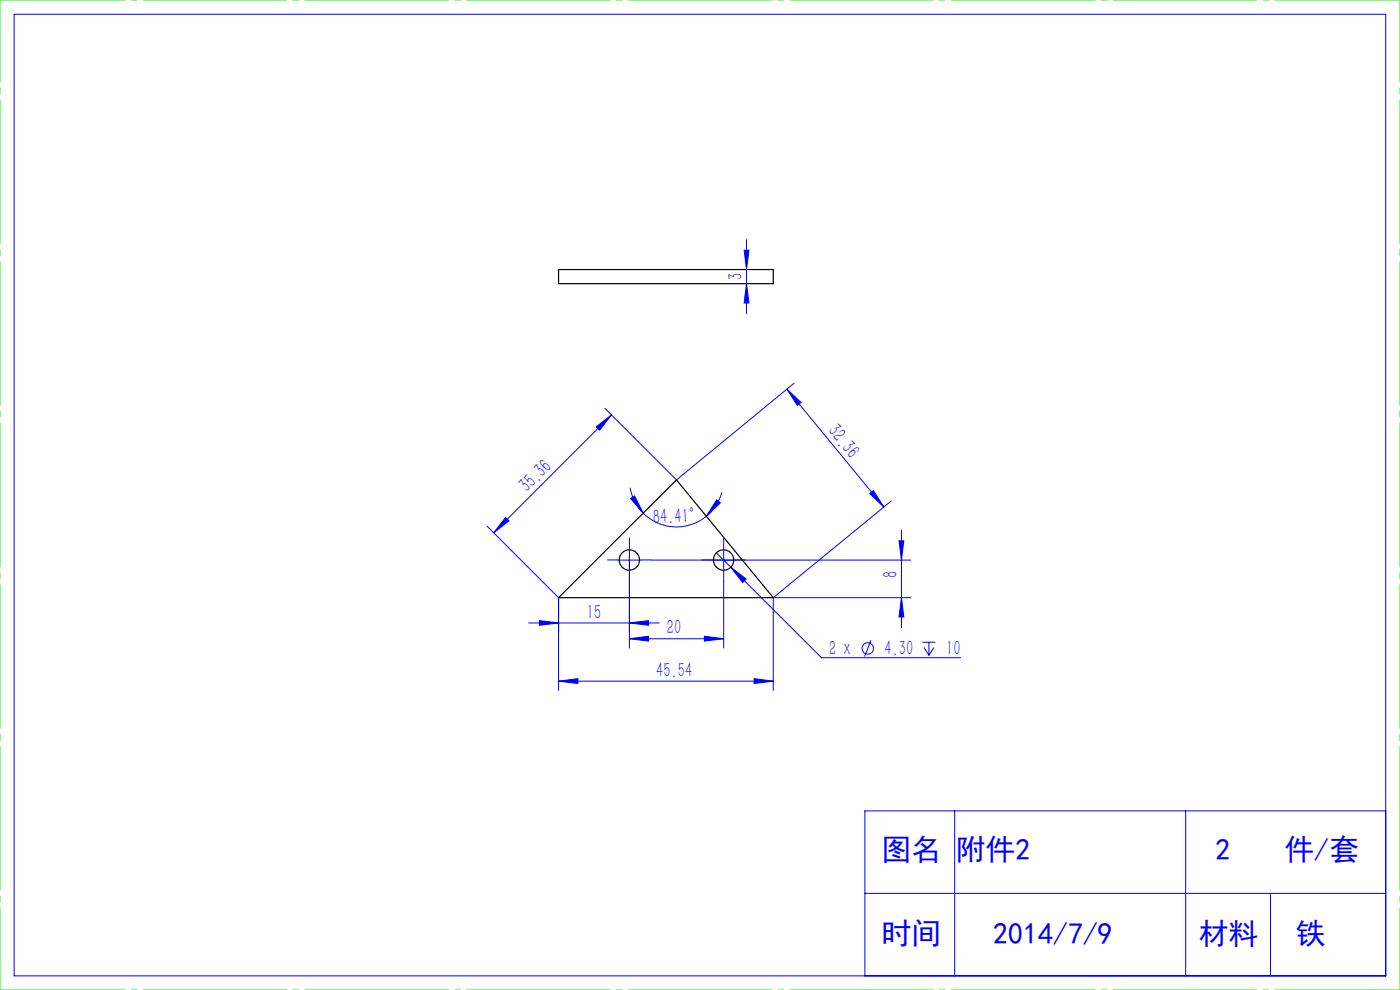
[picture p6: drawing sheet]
<svg xmlns="http://www.w3.org/2000/svg" width="297mm" height="210mm" viewBox="0 0 297 210" stroke-linecap="round" stroke-linejoin="round" font-family="sans-serif">
<g fill="none" stroke="#00f" stroke-width=".21">
<path d="M3 3h291v204h-291zM157.9 53.1h1l-.5 4.1zM158.4 50.8v15.7M158.4 60.2l.5 4.1h-1zM126.5 90.5l3.2-2.5-2.5 3.3zM129.7 88l-25 25M166.9 82.5l20.6 25.1M166.9 82.5l3 2.9-.7 .6zM168.5 81.3l-25 20.5-15.2-15.2M103.3 111.6l15.2 15.2v19.7M107.2 109.8l.8 .7-3.3 2.5zM131 118.8h5"/>
<path d="M133.5 116.3v21.2M133.7 103.5a10.5 10.5 0 0 0 2.8 5.4M133.8 105.8l.8-.6 1.9 3.7zM136.5 108.9a10 10 0 0 0 13.4 .6M138.1 118.8h55.1M152 117.3l3 3M152 106l.8 .7-2.9 2.8zM153.1 104.4a10 10 0 0 1-3.2 5.1M153.5 116.3v5M184.5 104.7l.8-.6 2.2 3.5zM189.1 106.3l-25.1 20.5M190.7 114.7h1l-.5 4.1z"/>
<path d="M191.2 112.5v20.6M112.1 132.1h27.8M114.4 131.6l4.1 .5-4.1 .5zM133.5 132.1l4.1-.5v1zM133.5 135.5l4.1-.5v1zM133.5 135.5h20M149.4 135l4.1 .5-4.1 .5zM153.5 123.4v14.1M155 120.3l3.3 2.5-.7 .8zM155 120.3l19.3 19.2h29.5M164 126.8v19.7M164 126.8h29.2"/>
<path d="M184.8 135.8l-1.4 3.5M191.2 126.8l.5 4.1h-1zM195.7 136.2h2.7M196 137.4l1.1 1.6M197.1 136.2v2.8M198.1 137.4l-1 1.6M118.5 144.5l4.1-.5v1zM118.5 144.5h45.5M160 144l4 .5-4 .5zM202.5 172v35M251.5 172v35M294 172h-110.5v35"/>
<path d="M183.5 189.5h110.5M269.5 189.5v17.5"/>
<circle cx="184.1" cy="137.5" r="1.22"/>
</g>
<path d="M131 118.8h-2.1M133.5 116.3v-2.2M136 118.8h2.2M151 118.8h-2.1M153.5 116.3v-2.2M156 118.8h2.2M133.5 121.3v2.1M153.5 121.3v2.1" fill="none" stroke="#00f" stroke-width=".21" stroke-dasharray="30.5 1.3 1.3 1.3"/>
<path d="M0 0h297M0 210h297" fill="none" stroke="#0f0" stroke-width=".21" stroke-dasharray="30.5 1.3 1.3 1.3" stroke-dashoffset="3.9"/>
<path d="M0 210v-210M297 210v-210" fill="none" stroke="#0f0" stroke-width=".21" stroke-dasharray="30.5 1.3 1.3 1.3" stroke-dashoffset="13.1"/>
<g fill="#00f">
<path d="M155 120.3l3.3 2.5-.7 .8z"/>
<path d="M160 144l4 .5-4 .5zM118.5 144.5l4.1-.5v1z"/>
<path d="M133.8 105.8l.8-.6 1.9 3.7zM152 106l.8 .7-2.9 2.8z"/>
<path d="M107.2 109.8l.8 .7-3.3 2.5zM126.5 90.5l3.2-2.5-2.5 3.3z"/>
<path d="M190.7 114.7h1l-.5 4.1zM191.2 126.8l.5 4.1h-1z"/>
<path d="M157.9 53.1h1l-.5 4.1zM158.4 60.2l.5 4.1h-1z"/>
<path d="M166.9 82.5l3 2.9-.7 .6zM184.5 104.7l.8-.6 2.2 3.5z"/>
<path d="M133.5 135.5l4.1-.5v1zM149.4 135l4.1 .5-4.1 .5z"/>
<path d="M114.4 131.6l4.1 .5-4.1 .5zM133.5 132.1l4.1-.5v1z"/>
</g>
<g fill="none" stroke="#000" stroke-width=".25">
<path d="M118.5 57.2h45.5v3h-45.5zM118.5 126.8l25-25 20.5 25z"/>
<circle cx="133.5" cy="118.8" r="2.15"/>
<circle cx="153.5" cy="118.8" r="2.16"/>
</g>
<g font-size="6.3" fill="#00f">
<text x="187" y="182.5">图名</text>
<text x="202.7" y="182.5">附件2</text>
<text x="257.8" y="182.5">2</text>
<text x="272.5" y="182.5">件/套</text>
<text x="187" y="200.3">时间</text>
<text x="210.7" y="200.3">2014/7/9</text>
<text x="254.3" y="200.3">材料</text>
<text x="274.9" y="200.3">铁</text>
</g>
<g font-size="4.4" fill="#00f">
<text x="157.5" y="59.5" transform="rotate(-90 157.5 59.5)">3</text>
<text x="175.5" y="91.5" transform="rotate(51 175.5 91.5)">32.36</text>
<text x="111.9" y="104.6" transform="rotate(-45 111.9 104.6)">35.36</text>
<text x="138.6" y="111.1" transform="rotate(-2 138.6 111.1)">84.41°</text>
<text x="190.4" y="122.6" transform="rotate(-90 190.4 122.6)">8</text>
<text x="124.5" y="131.3">15</text>
<text x="141.5" y="134.6">20</text>
<text x="139.2" y="143.6">45.54</text>
<text x="175.9" y="138.8">2 x</text>
<text x="187.6" y="138.8">4.30</text>
<text x="200.7" y="138.8">10</text>
</g>
</svg>
